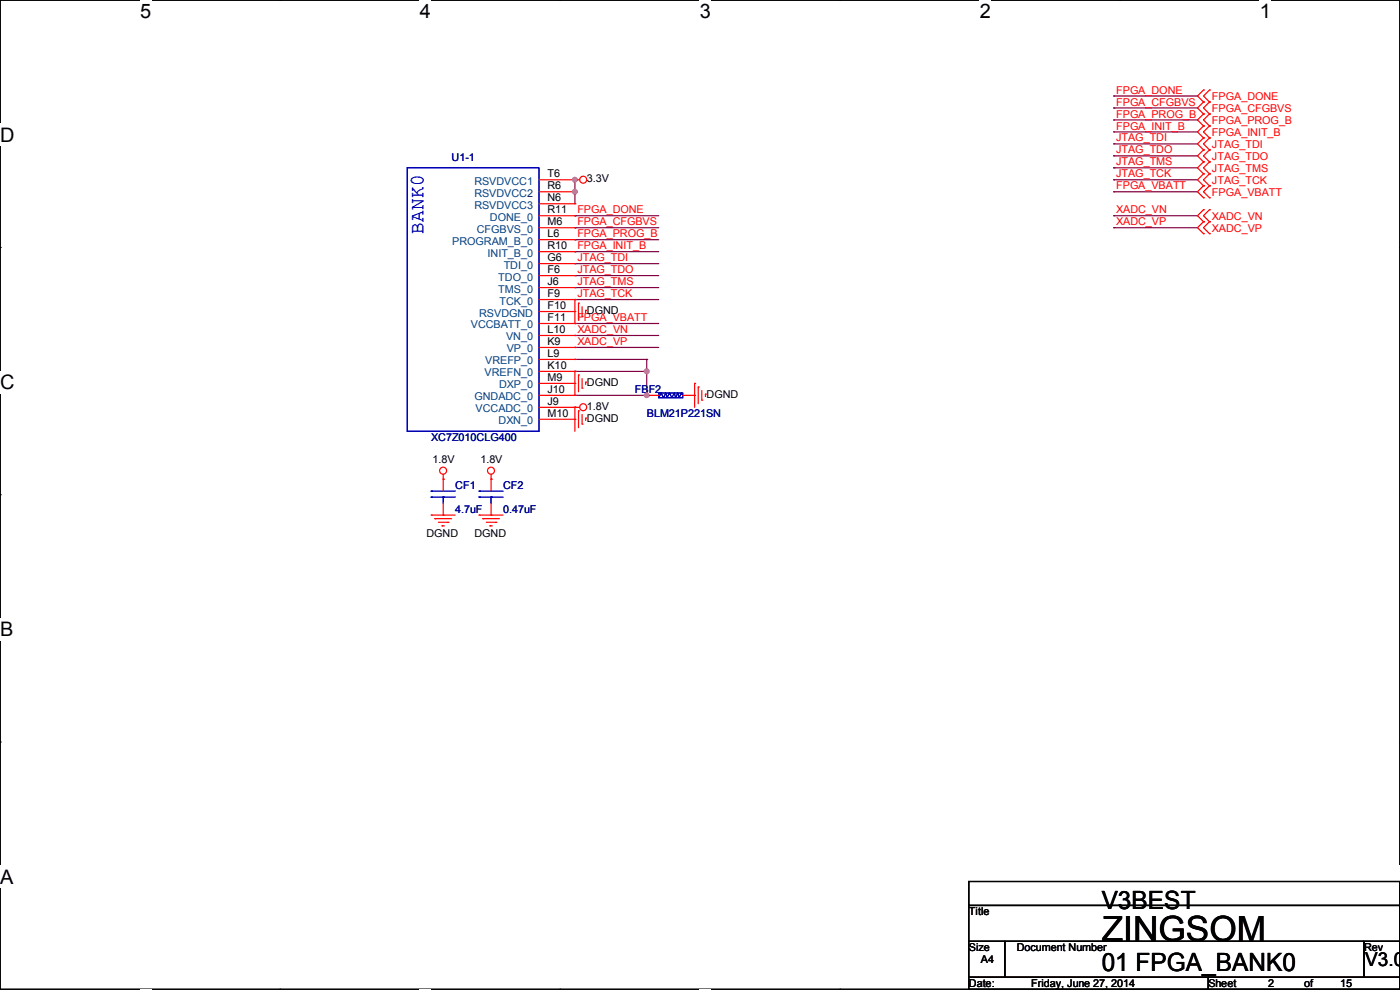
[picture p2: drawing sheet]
<svg xmlns="http://www.w3.org/2000/svg" width="297mm" height="210mm" viewBox="0 0 297 210" stroke-linecap="round" stroke-linejoin="round" font-family="sans-serif">
<path d="M0 0h297v209.8h-297z" fill="none" stroke="#000" stroke-width=".25"/>
<g fill="#fff">
<path d="M29.7 0h2.4v4.8h-2.4z"/>
<path d="M29.7 209.8h2.4v.2h-2.4z"/>
</g>
<path d="M59.4 0h.1M59.4 209.8h.1" fill="none" stroke="#000" stroke-width=".25"/>
<g fill="#fff">
<path d="M89.1 0h2.3v4.8h-2.3z"/>
<path d="M89.1 209.8h2.3v.2h-2.3z"/>
</g>
<path d="M118.8 0h.1M118.8 209.8h.1" fill="none" stroke="#000" stroke-width=".25"/>
<g fill="#fff">
<path d="M148.5 0h2.3v4.8h-2.3z"/>
<path d="M148.5 209.8h2.3v.2h-2.3z"/>
</g>
<path d="M178.2 0h.1M178.2 209.8h.1" fill="none" stroke="#000" stroke-width=".25"/>
<g fill="#fff">
<path d="M207.9 0h2.3v4.8h-2.3z"/>
<path d="M207.9 209.8h2.3v.2h-2.3z"/>
</g>
<path d="M237.6 0h.1M237.6 209.8h.1" fill="none" stroke="#000" stroke-width=".25"/>
<g fill="#fff">
<path d="M267.3 0h2.3v4.8h-2.3z"/>
<path d="M267.3 209.8h2.3v.2h-2.3z"/>
<path d="M0 26.2h3.1v4.8h-3.1z"/>
<path d="M0 78.7h3.1v4.7h-3.1z"/>
</g>
<path d="M0 52.5h.1M297 52.5h.1" fill="none" stroke="#000" stroke-width=".25"/>
<path d="M0 131.1h2.9v4.8h-2.9z" fill="#fff"/>
<path d="M0 104.9h.1M297 104.9h.1" fill="none" stroke="#000" stroke-width=".25"/>
<g fill="#fff">
<path d="M0 183.6h2.9v4.7h-2.9z"/>
<path d="M296.9 183.6h.1v4.7h-.1z"/>
</g>
<path d="M0 157.4h.1M297 157.4h.1M205.5 187h91.5v5.1h-91.5zM205.5 192.1h91.5v7.6h-91.5zM205.5 199.7h7.6v7.6h-7.6zM213.1 199.7h76.2v7.6h-76.2zM289.3 199.7h7.7v7.6h-7.7zM205.5 207.3h50.8v2.5h-50.8zM256.3 207.3h40.7v2.5h-40.7z" fill="none" stroke="#000" stroke-width=".25"/>
<g fill="none" stroke="#800040" stroke-width=".25">
<path d="M122 38.1h.1M122 38.1v5.1M236.3 38.1h.1M236.3 30.5h.1M236.3 33.1h.1M236.3 35.6h.1M236.3 25.4h.1M236.3 22.9h.1M236.3 28h.1M236.3 20.4h.1M236.3 38.1h17.7M236.3 30.5h17.7"/>
<path d="M236.3 33.1h17.7M236.3 35.6h17.7M236.3 25.4h17.7M236.3 22.9h17.7M236.3 28h17.7M236.3 20.4h17.7M122 40.7h.1M122 45.8h.1M122 55.9h.1M122 58.5h.1M122 50.8h.1M122 48.3h.1"/>
<path d="M122 53.4h.1M122 45.8h17.7M122 55.9h17.7M122 58.5h17.7M122 50.8h17.7M122 48.3h17.7M122 53.4h17.7M236.3 45.8h.1M236.3 48.3h.1M236.3 40.7h.1M236.3 45.8h17.7M236.3 48.3h17.7"/>
<path d="M236.3 40.7h17.7M122 63.5h.1M122 61h.1M122 71.2h.1M122 73.7h.1M122 68.6h.1M122 76.2h.1M122 78.8h.1M122 63.5h17.7M122 61h17.7M122 71.2h17.7M122 73.7h17.7"/>
<path d="M122 68.6h17.7M122 76.2h15.2M122 78.8h15.2M137.2 78.8h.1M137.2 76.2h.1M137.2 76.2v7.7h-15.2M122 83.9h.1"/>
</g>
<g fill="#f0f" stroke="#f0f" stroke-width=".25">
<circle cx="121.9" cy="40.7" r=".49"/>
<circle cx="121.9" cy="38.1" r=".49"/>
<circle cx="137.2" cy="78.8" r=".49"/>
<circle cx="137.2" cy="83.8" r=".49"/>
</g>
<g fill="none" stroke="#f00" stroke-width=".25">
<path d="M255.3 19.1h.1M255.3 19.1l-1.3 1.3 1.3 1.2M256.6 19.1h.1M256.6 19.1l-1.3 1.3 1.3 1.2M114.3 38.1h8.7M122 38.1h.1M255.3 34.3h.1M255.3 36.9h.1M255.3 39.4h.1M255.3 21.6h.1M255.3 24.2h.1M255.3 26.7h.1"/>
<path d="M255.3 29.3h.1M255.3 31.8h.1M255.3 34.3l-1.3 1.3 1.3 1.3M255.3 36.9l-1.3 1.2 1.3 1.3M255.3 39.4l-1.3 1.3 1.3 1.3M255.3 21.6l-1.3 1.3 1.3 1.3M255.3 24.2l-1.3 1.2 1.3 1.3M255.3 26.7l-1.3 1.3 1.3 1.3M255.3 29.3l-1.3 1.2 1.3 1.3M255.3 31.8l-1.3 1.3 1.3 1.2M256.6 36.9h.1M256.6 34.3h.1"/>
<path d="M256.6 39.4h.1M256.6 21.6h.1M256.6 24.2h.1M256.6 26.7h.1M256.6 29.3h.1M256.6 31.8h.1M256.6 34.3l-1.3 1.3 1.3 1.3M256.6 36.9l-1.3 1.2 1.3 1.3M256.6 39.4l-1.3 1.3 1.3 1.3M256.6 21.6l-1.3 1.3 1.3 1.3M256.6 24.2l-1.3 1.2 1.3 1.3M256.6 26.7l-1.3 1.3 1.3 1.3"/>
<path d="M256.6 29.3l-1.3 1.2 1.3 1.3M256.6 31.8l-1.3 1.3 1.3 1.2M114.3 48.3h7.7M114.3 45.8h7.7M114.3 53.4h7.7M114.3 50.8h7.7M114.3 55.9h7.7M114.3 58.5h7.7M114.3 40.7h7.7M114.3 43.2h7.7M122 48.3h.1M122 45.8h.1"/>
<path d="M122 53.4h.1M122 50.8h.1M122 55.9h.1M122 58.5h.1M122 40.7h.1M122 43.2h.1M255.3 42h.1M255.3 44.5h.1M255.3 47h.1M255.3 49.6h.1M255.3 44.5l-1.3 1.3 1.3 1.2M255.3 47l-1.3 1.3 1.3 1.3"/>
<path d="M256.6 42h.1M256.6 47h.1M256.6 44.5h.1M256.6 49.6h.1M256.6 44.5l-1.3 1.3 1.3 1.2M256.6 47l-1.3 1.3 1.3 1.3M114.3 61h7.7M114.3 68.6h7.7M114.3 63.5h7.7M114.3 66.1h7.7M114.3 71.2h7.7M114.3 73.7h7.7"/>
<path d="M114.3 76.2h7.7M114.3 78.8h7.7M122 63.5h.1M122 78.8h.1M122 61h.1M122 68.6h.1M122 66.1h.1M122 71.2h.1M122 73.7h.1M122 76.2h.1M122 63.5v5.1M122 78.8v5.1"/>
<path d="M122.7 64.3h.1M122.7 79.5h.1M122.7 64.3v3.6M122.7 79.5v3.6M123.5 67.1h.1M123.5 65.1v2M124.2 65.8h.1M124.2 65.8v.5M114.3 86.4h8.7M114.3 83.9h7.7M114.3 88.9h7.7M114.3 81.3h7.7"/>
<path d="M122 86.4h.1M122 88.9h.1M122 81.3h.1M122 83.9h.1M122 86.4v5.1M122.7 87.2h.1M122.7 87.2v3.5M123.5 82.3h.1M123.5 90h.1M123.5 80.3v2M123.5 87.9v2.1M124.2 81.1h.1"/>
<path d="M124.2 88.7h.1M124.2 81.1v.5M124.2 88.7v.5M137.2 83.9h.1M137.2 83.9h2.5M144.8 83.9h2.6M147.4 81.3h.1M147.4 83.9h.1M147.4 81.3v5.1M148.1 82.1h.1M148.1 82.1v3.5M148.9 84.9h.1"/>
<path d="M148.9 82.8v2.1M149.6 83.6h.1M149.6 83.6v.5M91.5 109.3h.1M91.5 109.3h5.1M92.2 110h.1M92.2 110h3.6M93 110.8h2M93.8 111.5h.1M93.8 111.5h.5M94 101.6h.1M94 109.3h.1"/>
<path d="M94 100.6v3.6M94 106.7v2.6M95 110.8h.1M101.6 109.3h.1M101.6 109.3h5.1M102.4 110h.1M102.4 110h3.6M103.2 110.8h2M103.9 111.5h.1M103.9 111.5h.5M104.2 101.6h.1M104.2 109.3h.1"/>
<path d="M104.2 100.6v3.6M104.2 106.7v2.6M105.2 110.8h.1"/>
<circle cx="123.7" cy="38.1" r=".74"/>
<circle cx="94" cy="99.8" r=".74"/>
<circle cx="104.2" cy="99.8" r=".74"/>
<circle cx="123.7" cy="86.4" r=".74"/>
</g>
<g fill="none" stroke="#00f" stroke-width=".25">
<path d="M86.4 35.6h27.9v55.9h-27.9zM139.7 83.4h5.1v1h-5.1zM144.8 83.9l-.2-.5-.5 1-.3-1-.5 1-.3-1-.5 1-.5-1-.5 1-.2-1-.5 1-.5-1-.6 1M91.5 104.2h.1M91.5 105.5h.1M91.5 104.2h5.1M91.5 105.5h5.1M94 105.5h.1M94 105.5v1.2M101.6 104.2h.1M101.6 105.5h.1M101.6 104.2h5.1"/>
<path d="M101.6 105.5h5.1M104.2 105.5h.1M104.2 105.5v1.2"/>
</g>
<text font-size="7.4" x="233.7" y="199.7">ZINGSOM</text>
<g font-size="5.3">
<text x="233.7" y="192.8">V3BEST</text>
<text x="233.7" y="206">01 FPGA_BANK0</text>
</g>
<g font-size="4.2">
<text x="29.7" y="3.9">5</text>
<text x="89.1" y="3.9">4</text>
<text x="148.5" y="3.9">3</text>
<text x="207.9" y="3.9">2</text>
<text x="267.2" y="3.9">1</text>
<text x="0" y="30.1">D</text>
<text x="0" y="82.5">C</text>
<text x="0" y="135">B</text>
<text x="0" y="187.4">A</text>
<text x="297" y="187.4">A</text>
</g>
<text font-size="4.2" fill="#00f" x="89.9" y="49.6" transform="rotate(-90 89.9 49.6)">BANK0</text>
<text font-size="4.1" x="289.6" y="204.9">V3.0</text>
<g font-size="2.3" fill="#f00">
<text x="236.8" y="22.4">FPGA_CFGBVS</text>
<text x="236.8" y="19.9">FPGA_DONE</text>
<text x="257.1" y="21.2">FPGA_DONE</text>
<text x="257.1" y="23.7">FPGA_CFGBVS</text>
<text x="236.8" y="24.9">FPGA_PROG_B</text>
<text x="236.8" y="27.5">FPGA_INIT_B</text>
<text x="257.1" y="26.2">FPGA_PROG_B</text>
<text x="257.1" y="28.8">FPGA_INIT_B</text>
<text x="236.8" y="30">JTAG_TDI</text>
<text x="236.8" y="32.6">JTAG_TDO</text>
<text x="236.8" y="35.1">JTAG_TMS</text>
<text x="257.1" y="31.3">JTAG_TDI</text>
<text x="257.1" y="33.9">JTAG_TDO</text>
<text x="236.8" y="37.6">JTAG_TCK</text>
<text x="236.8" y="40.2">FPGA_VBATT</text>
<text x="257.1" y="36.4">JTAG_TMS</text>
<text x="257.1" y="38.9">JTAG_TCK</text>
<text x="257.1" y="41.5">FPGA_VBATT</text>
<text x="122.5" y="45.3">FPGA_DONE</text>
<text x="122.5" y="47.8">FPGA_CFGBVS</text>
<text x="236.8" y="45.3">XADC_VN</text>
<text x="236.8" y="47.8">XADC_VP</text>
<text x="257.1" y="46.6">XADC_VN</text>
<text x="122.5" y="50.3">FPGA_PROG_B</text>
<text x="122.5" y="52.9">FPGA_INIT_B</text>
<text x="257.1" y="49.1">XADC_VP</text>
<text x="122.5" y="55.4">JTAG_TDI</text>
<text x="122.5" y="58">JTAG_TDO</text>
<text x="122.5" y="63">JTAG_TCK</text>
<text x="122.5" y="60.5">JTAG_TMS</text>
<text x="122.5" y="70.7">XADC_VN</text>
<text x="122.5" y="68.1">FPGA_VBATT</text>
<text x="122.5" y="73.2">XADC_VP</text>
</g>
<g font-size="2.3" fill="#000080">
<text x="95.8" y="34.1">U1-1</text>
<text x="134.7" y="83.4">FBF2</text>
<text x="137.2" y="88.5">BLM21P221SN</text>
<text x="91.5" y="93.6">XC7Z010CLG400</text>
<text x="96.6" y="103.7">CF1</text>
<text x="106.7" y="103.7">CF2</text>
<text x="96.6" y="108.8">4.7uF</text>
<text x="106.7" y="108.8">0.47uF</text>
</g>
<g font-size="2.3" fill="#004080">
<text x="100.6" y="39.2">RSVDVCC1</text>
<text x="100.6" y="41.7">RSVDVCC2</text>
<text x="100.6" y="44.3">RSVDVCC3</text>
<text x="103.9" y="46.8">DONE_0</text>
<text x="95.9" y="51.9">PROGRAM_B_0</text>
<text x="101.1" y="49.4">CFGBVS_0</text>
<text x="103.4" y="54.4">INIT_B_0</text>
<text x="105.7" y="59.5">TDO_0</text>
<text x="106.9" y="57">TDI_0</text>
<text x="105.7" y="62.1">TMS_0</text>
<text x="106" y="64.6">TCK_0</text>
<text x="99.9" y="69.7">VCCBATT_0</text>
<text x="101.6" y="67.1">RSVDGND</text>
<text x="102.9" y="77.3">VREFP_0</text>
<text x="107.4" y="72.2">VN_0</text>
<text x="107.5" y="74.8">VP_0</text>
<text x="102.8" y="79.8">VREFN_0</text>
<text x="105.9" y="82.4">DXP_0</text>
<text x="100.6" y="84.9">GNDADC_0</text>
<text x="100.9" y="87.5">VCCADC_0</text>
<text x="105.8" y="90">DXN_0</text>
</g>
<g font-size="2.3">
<text x="116.1" y="37.6">T6</text>
<text x="116.1" y="40.1">R6</text>
<text x="124.5" y="38.7">3.3V</text>
<text x="116.1" y="47.8">M6</text>
<text x="116.1" y="45.2">R11</text>
<text x="116.1" y="42.7">N6</text>
<text x="116.1" y="52.8">R10</text>
<text x="116.1" y="50.3">L6</text>
<text x="116.1" y="55.4">G6</text>
<text x="116.1" y="57.9">F6</text>
<text x="116.1" y="60.5">J6</text>
<text x="116.1" y="63">F9</text>
<text x="116.1" y="65.5">F10</text>
<text x="116.1" y="68.1">F11</text>
<text x="116.1" y="70.6">L10</text>
<text x="124.5" y="66.6">DGND</text>
<text x="116.1" y="73.2">K9</text>
<text x="116.1" y="75.7">L9</text>
<text x="116.1" y="80.8">M9</text>
<text x="116.1" y="78.2">K10</text>
<text x="116.1" y="83.3">J10</text>
<text x="124.5" y="81.9">DGND</text>
<text x="116.1" y="88.4">M10</text>
<text x="116.1" y="85.9">J9</text>
<text x="124.5" y="87">1.8V</text>
<text x="124.5" y="89.5">DGND</text>
<text x="149.9" y="84.4">DGND</text>
<text x="91.7" y="98.1">1.8V</text>
<text x="101.9" y="98.1">1.8V</text>
<text x="90.5" y="113.9">DGND</text>
<text x="100.6" y="113.9">DGND</text>
<text x="205.5" y="194.1">Title</text>
<text x="205.5" y="201.8">Size</text>
<text x="215.7" y="201.8">Document Number</text>
<text x="289.4" y="201.8">Rev</text>
<text x="205.5" y="209.4">Date:</text>
<text x="208.1" y="204.3">A4</text>
<text x="218.7" y="209.4">Friday, June 27, 2014</text>
<text x="256.3" y="209.4">Sheet</text>
<text x="269" y="209.4">2</text>
<text x="276.7" y="209.4">of</text>
<text x="284.3" y="209.4">15</text>
</g>
</svg>
